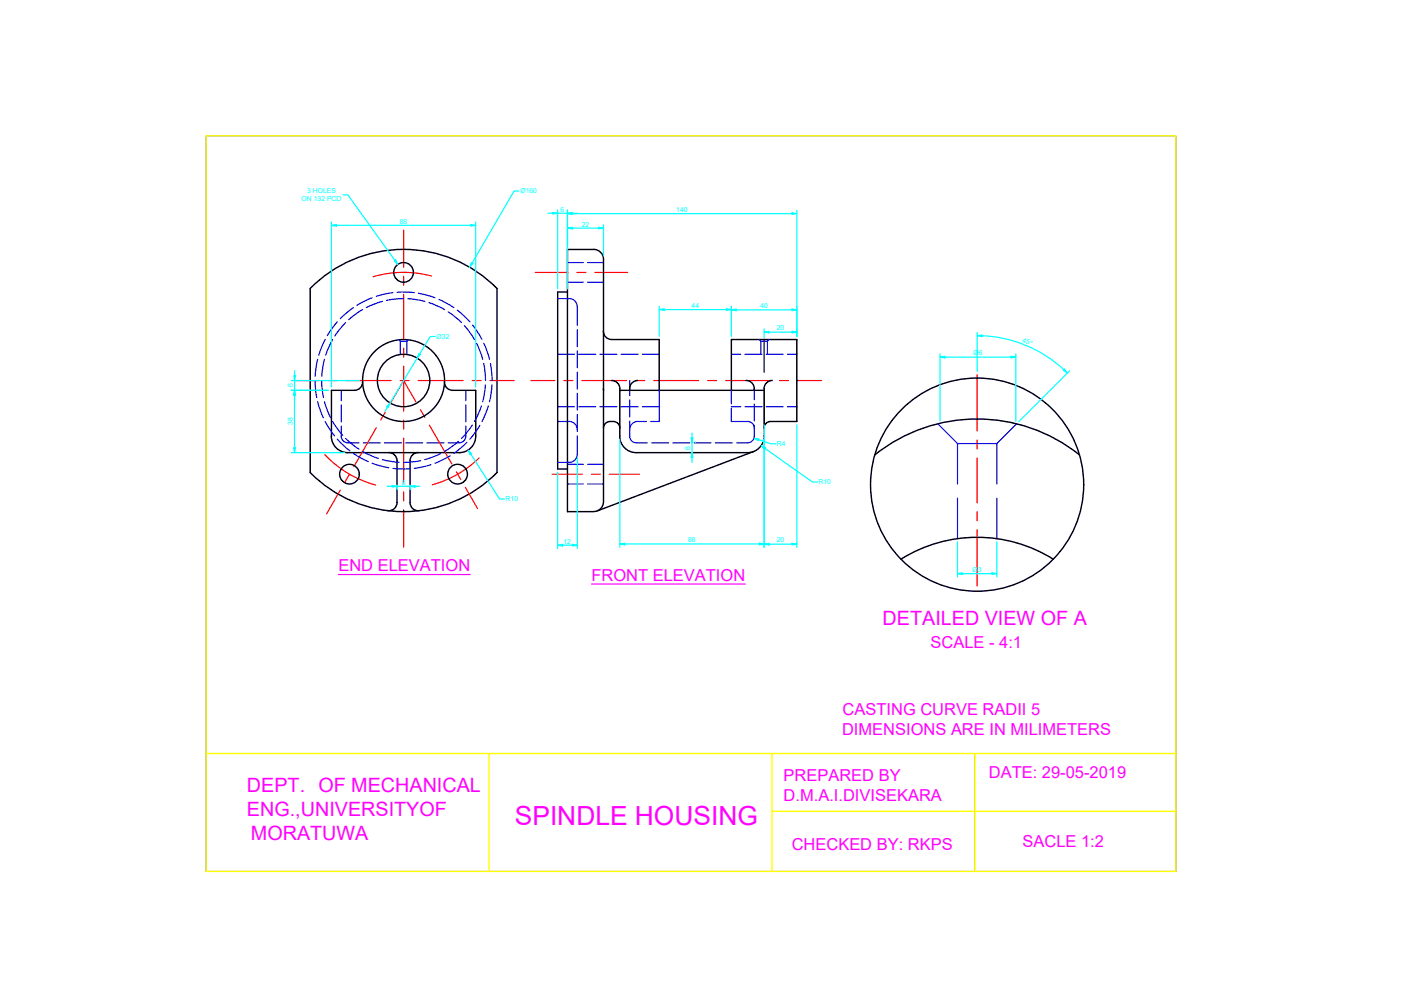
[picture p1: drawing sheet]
<svg xmlns="http://www.w3.org/2000/svg" width="297mm" height="210mm" viewBox="0 0 297 210" stroke-linecap="round" stroke-linejoin="round" font-family="sans-serif">
<!-- layer: CL -->
<g fill="none" stroke="#f00" stroke-width=".25">
<path d="M85.6 48.8v7.9M85.6 58.6v1.9M91.5 58.5a22.9 22.9 0 0 0-12.4 .2M113.5 57.8h6.9M122.3 57.8h1.9M126.1 57.8h7M85.6 62.4v9.5M85.6 73.8v1.9M85.6 77.6v9.6M207.2 79.4v12M62.6 80.7h5.1M68.9 96.4a22.9 22.9 0 0 0 10.7 6.4"/>
<path d="M69.6 80.7h1.9M73.4 80.7h9.5M79.8 90.7l-4.8 8.3M81.7 87.4l-1 1.6M84.8 80.7h1.9M85.6 89.1v1.9M85.6 92.9v9.5M88.2 85.2l-2.6-4.5-3 5M88.6 80.7h9.6M89.1 86.8l1 1.7M91 90.1l4.8 8.3M100.1 80.7h1.9"/>
<path d="M101.6 97.1a22.9 22.9 0 0 1-10 5.7M103.9 80.7h5.1M112.5 80.7h5.1M119.5 80.7h2M123.4 80.7h9.5M134.8 80.7h1.9M138.6 80.7h9.5M150 80.7h1.9M153.8 80.7h9.6M165.3 80.7h1.9M169.1 80.7h5.1M207.2 93.3v1.9"/>
<path d="M207.2 97.1v9.5M72.2 103.9l-3 5.1M74.1 100.6l-1 1.7M85.6 104.3v1.9M85.6 108.1v7.9M96.8 100l.9 1.7M98.7 103.3l2.6 4.5M117.1 100.5h6.4M125.4 100.5h1.9M129.2 100.5h6.4M207.2 108.5v1.9M207.2 112.3v11.9"/>
</g>
<!-- layer: HL -->
<g fill="none" stroke="#00f" stroke-width=".25">
<path d="M120.3 59.8h3.4M120.3 55.7h3.4M124.6 59.8h3.4M124.6 55.7h3.4M67.3 76.2l-.5 3.6M68.8 76.2l-.6 3.6M69 72l-1.4 3.3M70.5 72l-1.5 3.3M71.5 68.2l-2.1 3M73.3 68.4l-2.3 2.8M74.9 65.2l-2.8 2.4M76.9 65.6l-3 2.2"/>
<path d="M78.9 63.1l-3.2 1.6M81.1 63.9l-3.4 1.3M83.3 62l-3.5 .8M84.2 62h3.6M84.6 72.1l.3 .2h1.4l.3-.2M84.9 72.3v2.9M85.6 63.3l-3.6 .4M86.3 72.3v2.9M86.5 63.3l3.6 .6M88.7 62.2l3.5 .9M90.9 64.2l3.3 1.4M93.1 63.5l3.1 1.7"/>
<path d="M95 66.1l2.8 2.3M97 65.8l2.6 2.4M98.5 69.1l2.1 2.9M100.2 68.9l2 3.1M101 72.8l1.3 3.4M102.6 77.1l.3 3.6M102.6 72.8l1.2 3.4M104 77.1l.3 3.6M118.2 75.1h3.6M118.2 63.3h2.5M120.3 63.3a1.75 1.75 0 0 1 2.1 1.7v4M122.4 69.9v3.6"/>
<path d="M122.4 74.4v3.6M122.4 78.9v3.6M122.7 75.1h3.6M127.2 75.1h3.6M131.7 75.1h3.6M136.2 75.1h3.6M155.1 75.1h2M157.9 75.1h3.7M161 72l.3 .3M161.3 72.3h1.4M161.3 72.3v2.8M162.5 75.1h3.6"/>
<path d="M162.7 72.3v2.8M163 72l-.3 .3M167 75.1h2M66.8 80.7l.4 3.6M67.3 85.2l1.2 3.4M68.2 80.7l.4 3.6M68.8 85.2l1.3 3.4M69 89.4l1.9 3M70.5 89.4l2.2 2.9M71.5 93.1l2.7 2.5M72.4 90.3l-.1 2.2a1.39 1.39 0 0 0 1.4 1.4h2.4M72.4 82.8v2.1"/>
<path d="M72.4 85.8v3.6M73.3 93l2.8 2.2M74.9 96.1l3.2 1.8M76.9 95.7l3.3 1.5M77 93.9h3.6M78.9 98.2l3.5 1M81.1 97.5l3.6 .5M81.5 93.9h3.6M83.3 99.3l3.6 .1M86 93.9h3.6M89.2 97.7l-3.6 .3M90.5 93.9h3.6"/>
<path d="M91.4 98.5l-3.6 .8M93.5 96.2l-3.4 1.3M95.5 96.6l-3.3 1.6M97.2 93.6l-3 2.1M98.8 90.3v2.2a1.39 1.39 0 0 1-1.4 1.4h-2.4M98.8 82.8v2.1M98.8 85.8v3.6M99 93.8l-2.8 2.3M100.1 90.1l-2.3 2.9M101.7 90.2l-2.1 2.9M102.1 86l-1.5 3.4M102.9 81.6l-.6 3.6"/>
<path d="M103.5 86l-1.3 3.4M104.3 81.6l-.5 3.6M118.2 89.4l2.4-.1a1.75 1.75 0 0 1 1.8 1.8M118.2 86.2h3.6M118.2 98h2.5M120.3 98.4h3.4M122.4 92.4v3.9a1.75 1.75 0 0 1-2.1 1.7M122.4 83.4v3.6M122.4 87.9v3.6M122.7 86.2h3.6M124.6 98.4h3.4M127.2 86.2h3.6"/>
<path d="M131.7 86.2h3.6M133.5 89.3v3.2a1.39 1.39 0 0 0 1.4 1.4h2.4M133.5 80.7v3.2M133.5 84.8v3.6M136.2 86.2h3.6M137.1 89.4a3.2 3.2 0 0 0-3.1 .5l-.4 .7-.1 .5M138.2 93.9h3.6M139.8 82.8v6.6h-1.8M142.7 93.9h3.6M147.2 93.9h3.6M151.7 93.9h3.6M155.1 86.5v2.9h3.4a1.39 1.39 0 0 1 1.4 1.4"/>
<path d="M155.1 86.2h2M155.1 82.8v2.8M157.9 86.2h3.7M159.9 90.1v2.4a1.39 1.39 0 0 1-1.4 1.4h-2.3M159.9 82.4v2.4M159.9 85.7v3.6M162.5 86.2h3.6M167 86.2h2M198.8 89.9l4.2 4.1M203 94v8.6M211.3 94v8.6M215.5 89.9l-4.2 4.1h-8.3"/>
<path d="M120.3 102.6h3.4M124.6 102.6h3.4M203 105.6v8.6M211.3 105.6v8.6"/>
</g>
<!-- layer: SL -->
<g fill="none" stroke="#000" stroke-width=".3">
<path d="M65.8 61.2a27.8 27.8 0 0 1 39.6 0v39a27.8 27.8 0 0 1-39.6 0zM120.3 61.9h-2.1v37.5h2.1M127.9 70.2a1.75 1.75 0 0 0 1.8 1.8h10.1v10.8M75.1 82.8h-4.8v9.7M76.9 81a1.75 1.75 0 0 1-1.8 1.8M82.4 95.9a1.75 1.75 0 0 1 1.8 1.8v8.9a1.75 1.75 0 0 1-2 1.7M88.7 95.9a1.75 1.75 0 0 0-1.8 1.8l.1 8.9a1.71 1.71 0 0 0 1.9 1.7M94.2 81a1.75 1.75 0 0 0 1.8 1.8h4.9v9.7a3.5 3.5 0 0 1-3.5 3.5h-23.7a3.5 3.5 0 0 1-3.4-3.5M127.9 82.4l.1 .4M129.7 80.7a1.75 1.75 0 0 1 1.7 1.7v10.1a3.4 3.4 0 0 0 3.5 3.5h23.6a3.5 3.5 0 0 0 3.5-3.5v-10.1M130 89.4a1.39 1.39 0 0 1 1.4 1.4M130 89.4a1.57 1.57 0 0 0-2 1.4"/>
<path d="M131.4 82.8h30.6M135.2 80.7a1.75 1.75 0 0 0-1.7 2.1M155.1 82.8v-10.8h13.9v17.4h-5.6a1.39 1.39 0 0 0-1.4 1.4M158.2 80.7a1.75 1.75 0 0 1 1.7 2.1M159.8 95.7l-33.2 12.6M163.7 80.7a1.75 1.75 0 0 0-1.7 1.7M185.5 96.5a34.7 34.7 0 0 1 43.4 0M85.6 108.5h.1M125.9 108.5a2.08 2.08 0 0 0 2.1-2.1v-51.4a2.08 2.08 0 0 0-2.1-2.1h-5.6v55.6h5.6M191 118.6a30.4 30.4 0 0 1 32.3 0"/>
<circle cx="85.6" cy="57.8" r="2.09"/>
<circle cx="85.6" cy="80.7" r="8.7"/>
<circle cx="85.6" cy="80.7" r="5.6"/>
<circle cx="74.1" cy="100.5" r="2.09"/>
<circle cx="97" cy="100.5" r="2.09"/>
<circle cx="207.2" cy="102.8" r="22.6"/>
</g>
<path d="M162 72v6.9" fill="none" stroke="#000" stroke-width=".25"/>
<!-- layer: DIMESNSION -->
<g fill="none" stroke="#0ff" stroke-width=".25">
<path d="M70.3 47.1v35M71.3 47.8h28.5M72.7 41.3h1l10 13.9M100.9 47.1v35M110 40.5h-1l-8.9 15.3M116.1 45.2h1.1M118.2 44.5v16.7M118.2 45.2h2.1M120.3 44.5v16.7M121.3 48.4h5.6M121.3 45.2h1.1M121.3 45.3h46.6"/>
<path d="M128 47.7v6.6M169 44.6v26.7M62.5 78.6v1.1M88.5 75.9l-5.8 9.5M92.3 71.4h-1.1l-2.2 3.6M139.8 64.9v6.4M140.8 65.6h13.2M155.1 64.9v6.4M156.1 65.7h11.8M162 69.7v1.9M163 70.4h4.9M199.3 75v14.2"/>
<path d="M200.3 75.7h14M207.2 70.5v8.3M208.2 71.2a27 27 0 0 1 17.3 7.2M215.4 75v14.3M226.8 78.6l-10.8 10.8M61.7 82.8h7.9M61.7 96h11.4M61.8 80.7h14.4M62.5 80.7v2.1M62.5 83.8l-.1 11.1M82.1 86.3l-.5 .9M99.8 96.3l6.1 9.5h1.1"/>
<path d="M122.4 97v19.3M131.4 93.2v22.8M146.7 91.8v1M146.7 93.9v2.1M146.7 97v1M147.4 93.9h.1M160.8 93.2l2.6 .9h1.1M162 90.1v26M162.2 95.1l10.1 7.1h1M169 90.1v26M82.1 103.1h1M84.2 102.8v1"/>
<path d="M84.2 103.1h2.8M87 102.8v1M88 103.1h1M118.2 100.1v16.2M119.3 115.6h2M132.5 115.3h28.5M163 115.4h4.9M203 114.9v7.4M211.3 114.9v7.4M204 121.6h6.3"/>
</g>
<!-- layer: 0 -->
<g fill="none" stroke="#0ff" stroke-width=".25">
<path d="M70.3 47.8l1-.2v.3zM83.6 55.3l.3-.2 .4 1zM99.8 47.6l1.1 .2-1.1 .1zM99.9 55.7l.3 .2-.6 .8zM117.2 45l1 .2-1 .2zM120.3 48.4l1-.2v.3zM120.3 45.2l1-.2v.4zM120.3 45.3l1-.2v.4zM126.9 48.2l1.1 .2-1.1 .1zM167.9 45.1l1.1 .2-1.1 .2zM62.3 79.7h.3l-.1 1zM88.8 75l.3 .1-.6 .8z"/>
<path d="M139.8 65.6l1-.1v.3zM154 65.5l1.1 .1-1.1 .2zM155.1 65.7l1-.2v.4zM162 70.4l1-.1v.3zM167.9 70.3l1.1 .1-1.1 .2zM167.9 65.5l1.1 .2-1.1 .2zM199.3 75.7l1-.2v.4zM207.2 71.2l1-.2v.4zM214.3 75.5l1.1 .2-1.1 .2zM225.7 78.3l.6 .8-.9-.6zM62.3 94.9h.3l-.2 1.1zM62.4 82.8l.2 1h-.3z"/>
<path d="M62.5 82.8l.1 1h-.3zM82.7 85.4l-.4 1-.3-.2zM99.3 95.4l.7 .8-.3 .2zM146.5 92.8h.4l-.2 1.1zM146.7 96l.2 1h-.4zM159.9 92.9l1 .2-.1 .3zM161.4 94.5l.9 .5-.2 .3zM83.1 102.9l1.1 .2-1.1 .2zM87 103.1l1-.2v.4zM118.2 115.6l1.1-.2v.4zM121.3 115.4l1.1 .2-1.1 .2zM131.4 115.3l1.1-.1v.3z"/>
<path d="M161 115.2l1 .1-1 .2zM162 115.4l1-.2v.3zM167.9 115.2l1.1 .2-1.1 .1zM203 121.6l1-.1v.3zM210.3 121.5l1 .1-1 .2z"/>
</g>
<!-- layer: HL -->
<path d="M43.7 28.8h205.6v156h-205.6z" fill="none" stroke="#00f" stroke-width=".21"/>
<!-- layer: BORDER -->
<path d="M43.7 28.8h205.6v156h-205.6zM43.7 159.8h205.6M103.7 159.8v25M163.7 159.8v25M206.7 159.8v25M163.7 172h85.6" fill="none" stroke="#ff0" stroke-width=".3"/>
<!-- layer: TEXT -->
<path d="M71.8 121.8h27.9M125.4 123.8h32.6" fill="none" stroke="#f0f" stroke-width=".25"/>
<text font-size="5.6" fill="#f0f" x="109.2" y="175">SPINDLE HOUSING</text>
<g font-size="4.2" fill="#f0f">
<text x="187.1" y="132.5">DETAILED VIEW OF A</text>
<text x="52.4" y="168">DEPT. OF MECHANICAL</text>
<text x="52.4" y="173">ENG.,UNIVERSITYOF</text>
<text x="53.2" y="178.1">MORATUWA</text>
</g>
<g font-size="3.5" fill="#f0f">
<text x="71.8" y="121.1">END ELEVATION</text>
<text x="125.4" y="123.1">FRONT ELEVATION</text>
<text x="197.3" y="137.4">SCALE - 4:1</text>
<text x="178.5" y="155.9">DIMENSIONS ARE IN MILIMETERS</text>
<text x="178.6" y="151.7">CASTING CURVE RADII 5</text>
<text x="166.1" y="165.6">PREPARED BY</text>
<text x="209.7" y="165">DATE: 29-05-2019</text>
<text x="166.1" y="169.8">D.M.A.I.DIVISEKARA</text>
<text x="216.8" y="179.6">SACLE 1:2</text>
<text x="167.9" y="180.1">CHECKED BY: RKPS</text>
</g>
<g font-size="1.5" fill="#0ff">
<text x="65.1" y="41">3 HOLES</text>
<text x="110.3" y="41">Ø160</text>
<text x="63.9" y="42.7">ON 132 PCD</text>
<text x="84.8" y="47.4">88</text>
<text x="118.9" y="44.9">6</text>
<text x="143.4" y="44.9">140</text>
<text x="123.3" y="48">22</text>
<text x="146.6" y="65.3">44</text>
<text x="161.2" y="65.3">40</text>
<text x="92.6" y="71.9">Ø32</text>
<text x="164.7" y="70.1">20</text>
<text x="206.4" y="75.3">Ø6</text>
<text x="216.7" y="72.5" transform="rotate(23 216.7 72.5)">45°</text>
<text x="62.1" y="82.1" transform="rotate(-90 62.1 82.1)">6</text>
<text x="62.1" y="90.2" transform="rotate(-90 62.1 90.2)">38</text>
<text x="146.3" y="95.3" transform="rotate(-90 146.3 95.3)">6</text>
<text x="164.7" y="94.6">R4</text>
<text x="85.2" y="102.7">8</text>
<text x="107.2" y="106.3">R10</text>
<text x="173.5" y="102.7">R10</text>
<text x="119.5" y="115.3">12</text>
<text x="145.9" y="115">88</text>
<text x="164.7" y="115">20</text>
<text x="206.2" y="121.2">Ø3</text>
</g>
</svg>
